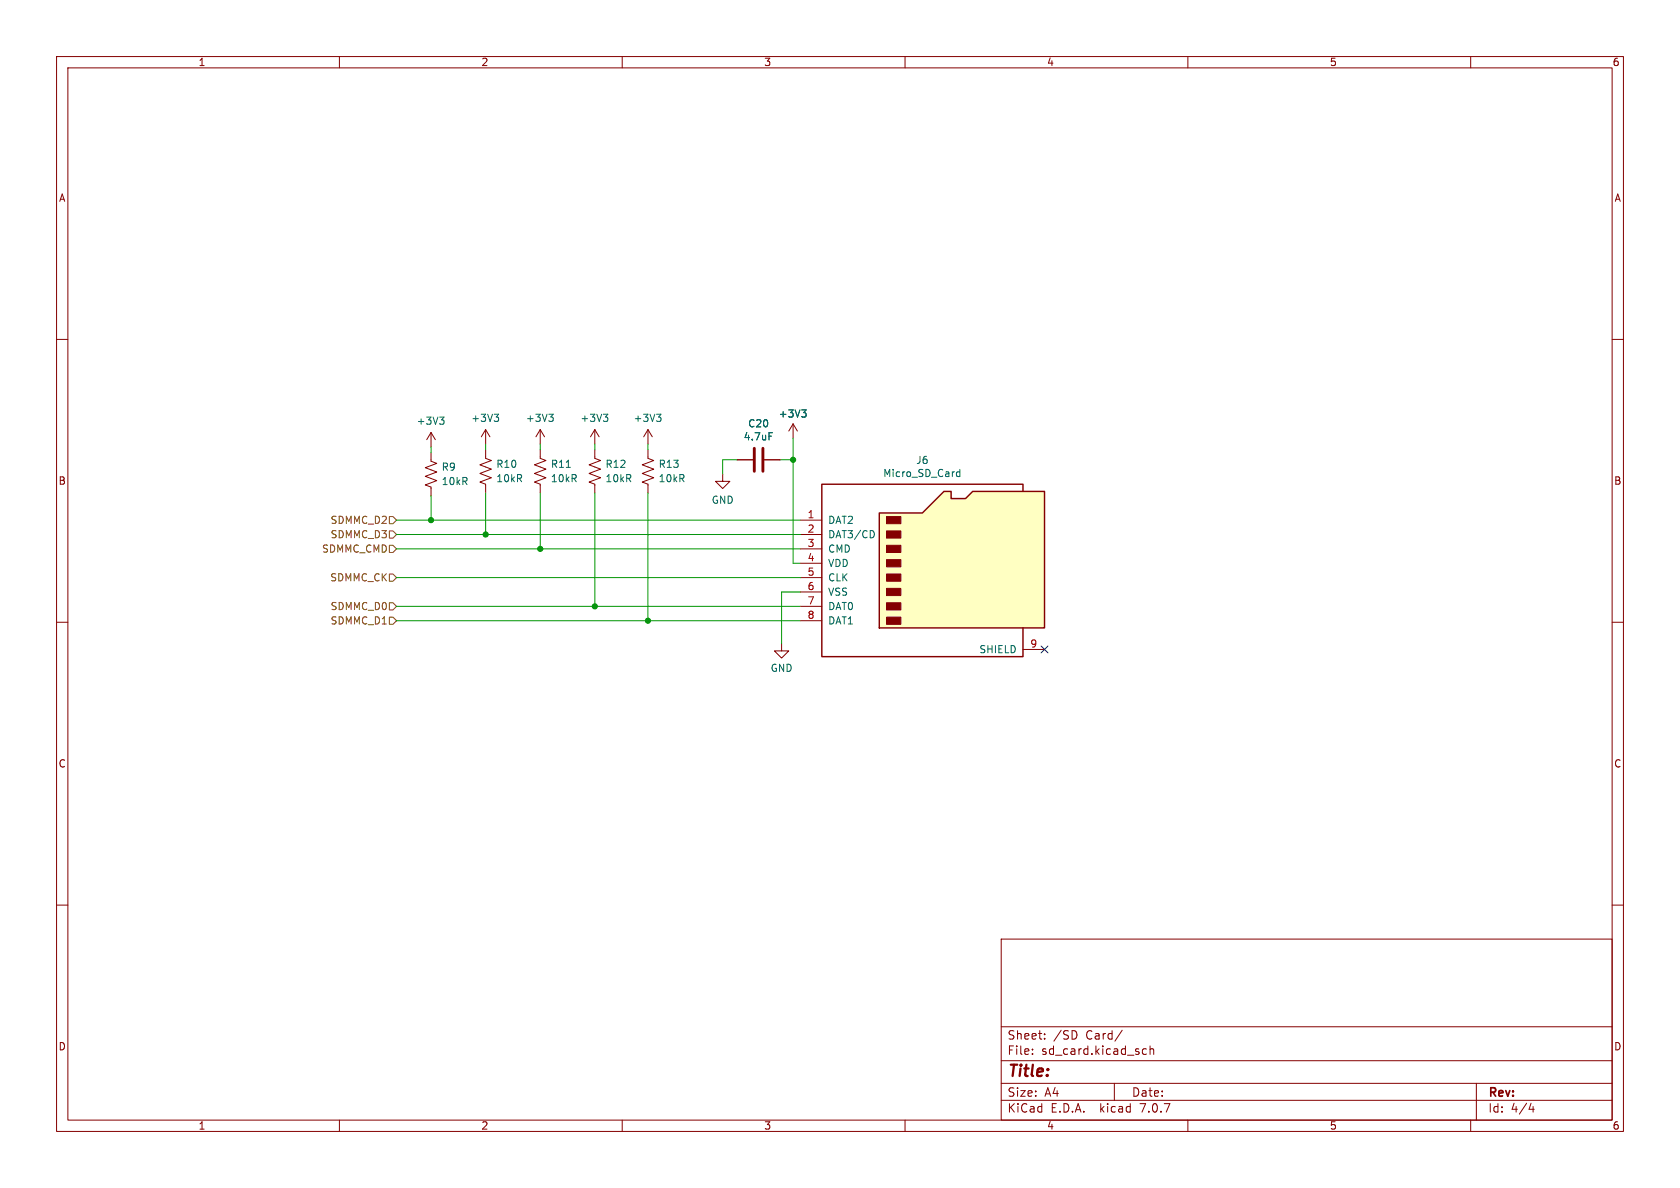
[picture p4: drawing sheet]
<svg xmlns="http://www.w3.org/2000/svg" width="297mm" height="210mm" viewBox="0 0 297 210" stroke-linecap="round" stroke-linejoin="round" font-family="sans-serif">
<g fill="none" stroke="#840000" stroke-width=".18">
<path d="M10 10h277v190h-277zM12 12h273v186h-273zM60 10v2M110 10v2M160 10v2M210 10v2M260 10v2M10 60h2M285 60h2M140.2 74.9l-.8 1.3M140.2 74.9v2.6M140.2 74.9l.8 1.3"/>
<path d="M10 110h2M138.2 113.8v1.3h1.2l-1.2 1.2-1.3-1.2h1.3M285 110h2M10 160h2M285 160h2M177 166h108v32h-108zM60 198v2M110 198v2M160 198v2M177 194.5h108M177 191.5h108M177 187.5h108"/>
<path d="M177 181.5h108M182.5 186.3v.1M182.5 185.5v.1M184.7 183.6v.1M184.7 182.8v.1M190.3 182.6v.7M197 191.5v3M198.4 182.1l-1.3 2M202 186.1l.2 .3 .5-.1M202.7 185.5l-.5-.1-.2 .3M203.3 185.5l.2-.1 .4 .1 .1 .9M203.3 184.9v1.5"/>
<path d="M210 198v2M260 198v2M261 191.5v6.5M270.7 195l-.4 1.1h.9M271 195.6v1"/>
</g>
<path d="M141.7 72.5h.8l-.4 .4M142.3 72.9l.2 .3v.3l-.2 .2" fill="none" stroke="#006464" stroke-width=".18"/>
<path d="M155.4 90.7h7.7l3.8-3.8h1.2v1.2h2.6l1.3-1.2h12.7v24.1h-29.3z" fill="#ffffc2"/>
<g fill="#840000" stroke="#840000" stroke-width=".18">
<path d="M156.7 109.1h2.6v1.3h-2.6z"/>
<path d="M156.7 106.6h2.6v1.2h-2.6z"/>
<path d="M156.7 104h2.6v1.3h-2.6z"/>
<path d="M156.7 101.5h2.6v1.2h-2.6z"/>
<path d="M156.7 98.9h2.6v1.3h-2.6z"/>
<path d="M156.7 96.4h2.6v1.3h-2.6z"/>
<path d="M156.7 93.9h2.6v1.2h-2.6z"/>
<path d="M156.7 91.3h2.6v1.3h-2.6z"/>
</g>
<path d="M155.4 90.7h7.7l3.8-3.8h1.2v1.2h2.6l1.3-1.2h12.7v24.1h-29.3zM180.8 86.9v-1.3h-35.5v30.5h35.5v-5.1" fill="none" stroke="#840000" stroke-width=".25"/>
<g fill="none" stroke="#840000" stroke-width=".18">
<path d="M76.2 76.5v2.5M76.2 76.5l-.8 1.2M76.2 76.5l.8 1.2M85.9 79.5v1.5l1 .4-2.1 .8 2.1 .7-2.1 .8 2.1 .8-2.1 .7 1.1 .4v1.5M85.9 75.9l-.8 1.3M85.9 75.9v2.6M85.9 75.9l.7 1.3M95.5 79.5v1.5l1 .4-2 .8 2 .7-2 .8 2 .8-2 .7 1 .4v1.5M95.5 75.9v2.6M95.5 75.9l-.8 1.3M95.5 75.9l.8 1.3M105.2 79.5v1.5l1 .4-2.1 .8 2.1 .7-2.1 .8 2.1 .8-2.1 .7 1.1 .4v1.5"/>
<path d="M105.2 75.9v2.6M105.2 75.9l-.8 1.3M105.2 75.9l.7 1.3M114.6 79.5v1.5l1 .4-2.1 .8 2.1 .7-2.1 .8 2.1 .8-2.1 .7 1.1 .4v1.5M114.6 75.9v2.6M114.6 75.9l-.8 1.3M114.6 75.9l.7 1.3M76.2 80v1.5l1 .4-2 .8 2 .7-2 .8 2 .8-2 .7 1 .4v1.5M127.8 83.8v1.3h1.2l-1.2 1.3-1.3-1.3h1.3M130.3 81.3h2.8M135.1 81.3h2.8M141.5 91.9h3.8"/>
<path d="M141.5 94.5h3.8M141.5 97h3.8M141.5 99.6h3.8M141.5 102.1h3.8M141.5 104.6h3.8M141.5 107.2h3.8M141.5 109.7h3.8M180.8 114.8h3.9"/>
</g>
<g fill="none" stroke="#006464" stroke-width=".18">
<path d="M77.7 73.7h.8l-.4 .5M78.3 74.2l.2 .3v.3l-.2 .2M87.4 73.2h.8l-.5 .5M87.9 73.7l.3 .2v.4l-.3 .2M97 73.2h.8l-.4 .5M97.6 73.7l.2 .2v.4l-.2 .2M106.7 73.2h.8l-.5 .5M107.2 73.7l.3 .2v.4l-.3 .2M116.1 73.2h.8l-.5 .5M116.6 73.7l.3 .2v.4l-.3 .2M136 76.5h.6M141.7 72.5h.8l-.4 .4"/>
<path d="M142.3 72.9l.2 .3v.3l-.2 .2M100.1 82.6h.7M154.3 93.9l.3 .4-.3 .7M169.1 84l.2 .2h.4M169.7 83v1.2M169.7 83.5l-.4-.1-.2 .2"/>
</g>
<path d="M133.3 79.2v4.1M134.9 79.2v4.1" fill="none" stroke="#840000" stroke-width=".51"/>
<path d="M68.8 91.3h.7l.6 .6-.6 .7h-.7zM68.8 93.9h.7l.6 .6-.6 .6h-.7zM68.8 96.4h.7l.6 .6-.6 .7h-.7zM68.8 106.6h.7l.6 .6-.6 .6h-.7zM68.8 109.1h.7l.6 .6-.6 .7h-.7zM68.8 101.5h.7l.6 .6-.6 .6h-.7z" fill="none" stroke="#725600" stroke-width=".18"/>
<g fill="none" stroke="#009600" stroke-width=".18">
<path d="M76.2 79v1M85.9 78.5v1M95.5 78.5v1M105.2 78.5v1M114.6 78.5v1M140.2 77.5v22.1h1.3M70.1 94.5h71.4M70.1 91.9h71.4M70.1 97h71.4M76.2 87.6v4.3M85.9 87.1v7.4M95.5 87.1v9.9"/>
<path d="M105.2 87.1v20.1M114.6 87.1v22.6M130.3 81.3h-2.5v2.5M137.9 81.3h2.3M70.1 109.7h71.4M70.1 107.2h71.4M70.1 102.1h71.4M141.5 104.6h-3.3v9.2"/>
</g>
<path d="M184 114.2l1.3 1.2M185.3 114.2l-1.3 1.2" fill="none" stroke="#000084" stroke-width=".18"/>
<g fill="#009600" stroke="#009600" stroke-width=".18">
<circle cx="95.5" cy="97" r=".46"/>
<circle cx="105.2" cy="107.2" r=".46"/>
<circle cx="140.2" cy="81.3" r=".46"/>
<circle cx="114.6" cy="109.7" r=".46"/>
<circle cx="76.2" cy="91.9" r=".46"/>
<circle cx="85.9" cy="94.5" r=".46"/>
</g>
<text font-size="2.8" fill="#840000" x="178" y="190.9">Title:</text>
<g font-size="2.1" fill="#840000">
<text x="178" y="184">Sheet:</text>
<text x="186.2" y="184">/SD</text>
<text x="192" y="184">Card/</text>
<text x="178" y="186.7">File:</text>
<text x="184.1" y="186.7">sd_card.kicad_sch</text>
<text x="178" y="196.9">KiCad</text>
<text x="178" y="194.1">Size:</text>
<text x="184.7" y="194.1">A4</text>
<text x="185.7" y="196.9">E.D.A.</text>
<text x="194.6" y="196.9">kicad</text>
<text x="200" y="194.1">Date:</text>
<text x="201.8" y="196.9">7.0.7</text>
<text x="263" y="194.3">Rev:</text>
<text x="263" y="196.9">Id:</text>
<text x="267.1" y="196.9">4/4</text>
</g>
<g font-size="1.8" fill="#840000">
<text x="35" y="11.9">1</text>
<text x="85" y="11.9">2</text>
<text x="135" y="11.9">3</text>
<text x="185" y="11.9">4</text>
<text x="235" y="11.9">5</text>
<text x="285" y="11.9">6</text>
<text x="10.3" y="35.9">A</text>
<text x="285.3" y="35.9">A</text>
<text x="10.3" y="85.9">B</text>
<text x="285.3" y="85.9">B</text>
<text x="10.3" y="135.9">C</text>
<text x="285.3" y="135.9">C</text>
<text x="10.3" y="185.9">D</text>
<text x="285.3" y="185.9">D</text>
<text x="35" y="199.9">1</text>
<text x="85" y="199.9">2</text>
<text x="135" y="199.9">3</text>
<text x="185" y="199.9">4</text>
<text x="235" y="199.9">5</text>
<text x="285" y="199.9">6</text>
</g>
<g font-size="1.8" fill="#006464">
<text x="73.6" y="75.3">+3V3</text>
<text x="83.2" y="74.8">+3V3</text>
<text x="92.9" y="74.8">+3V3</text>
<text x="102.5" y="74.8">+3V3</text>
<text x="111.9" y="74.8">+3V3</text>
<text x="132.2" y="75.7">C20</text>
<text x="137.6" y="74">+3V3</text>
<text x="78" y="83.4">R9</text>
<text x="87.6" y="82.9">R10</text>
<text x="97.3" y="82.9">R11</text>
<text x="106.9" y="82.9">R12</text>
<text x="116.3" y="82.9">R13</text>
<text x="131.4" y="78.1">4.7uF</text>
<text x="161.9" y="82.2">J6</text>
<text x="78" y="86">10kR</text>
<text x="87.6" y="85.4">10kR</text>
<text x="97.3" y="85.4">10kR</text>
<text x="106.9" y="85.4">10kR</text>
<text x="116.3" y="85.4">10kR</text>
<text x="125.7" y="89.3">GND</text>
<text x="156" y="84.5">Micro_SD_Card</text>
<text x="146.3" y="92.8">DAT2</text>
<text x="146.3" y="95.4">DAT3/CD</text>
<text x="146.3" y="97.9">CMD</text>
<text x="146.3" y="100.4">VDD</text>
<text x="146.3" y="103">CLK</text>
<text x="146.3" y="105.5">VSS</text>
<text x="146.3" y="108.1">DAT0</text>
<text x="146.3" y="110.6">DAT1</text>
<text x="136.1" y="119">GND</text>
<text x="173" y="115.7">SHIELD</text>
</g>
<g font-size="1.8" fill="#725600">
<text x="58.3" y="92.8">SDMMC_D2</text>
<text x="58.3" y="95.4">SDMMC_D3</text>
<text x="56.8" y="97.9">SDMMC_CMD</text>
<text x="58.3" y="103">SDMMC_CK</text>
<text x="58.3" y="108.1">SDMMC_D0</text>
<text x="58.3" y="110.6">SDMMC_D1</text>
</g>
<g font-size="1.8" fill="#a90000">
<text x="142.7" y="91.7">1</text>
<text x="142.7" y="94.2">2</text>
<text x="142.7" y="96.8">3</text>
<text x="142.7" y="99.3">4</text>
<text x="142.7" y="101.9">5</text>
<text x="142.7" y="104.4">6</text>
<text x="142.7" y="106.9">7</text>
<text x="142.7" y="109.5">8</text>
<text x="182" y="114.6">9</text>
</g>
</svg>
